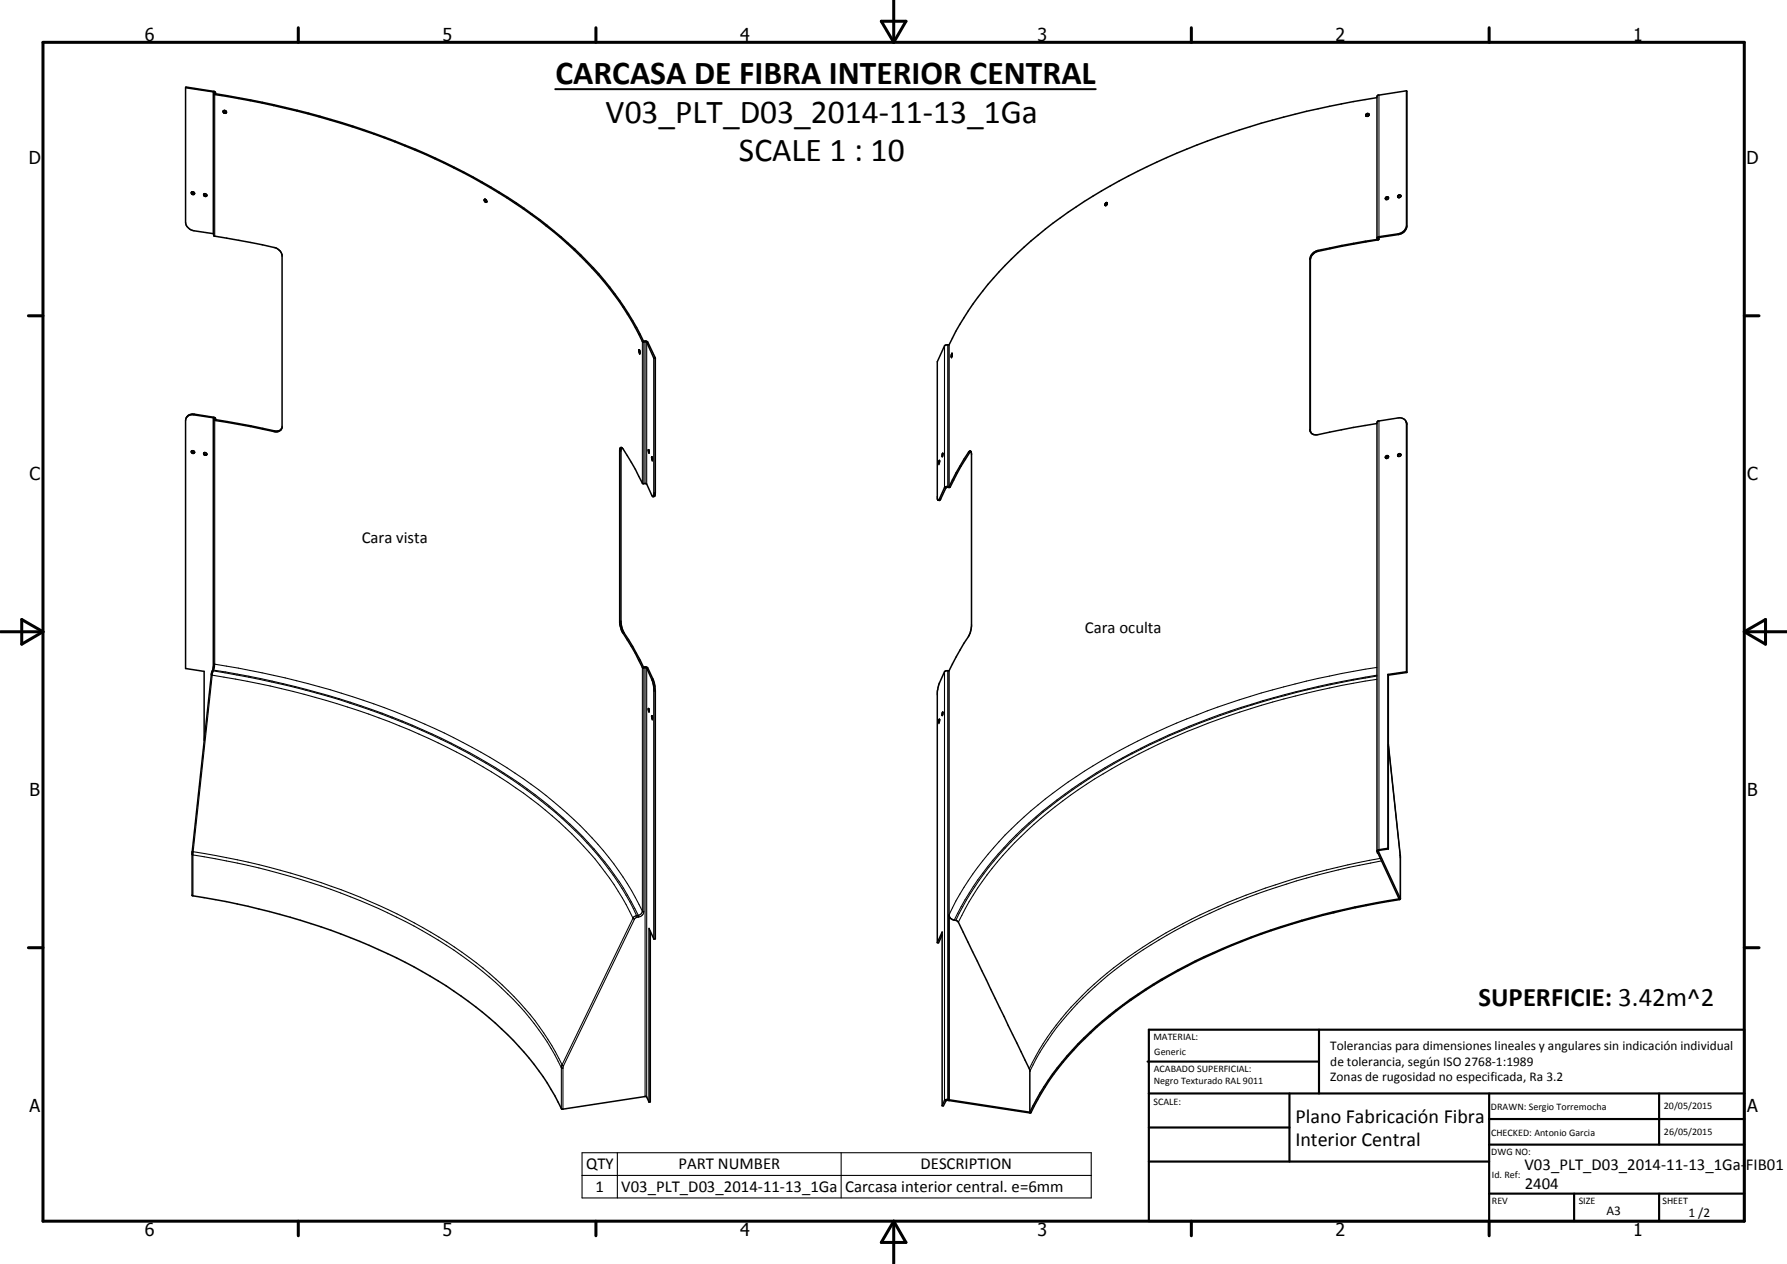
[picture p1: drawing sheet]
<svg xmlns="http://www.w3.org/2000/svg" width="420mm" height="297mm" viewBox="0 0 420 297" stroke-linecap="round" stroke-linejoin="round" font-family="sans-serif">
<g fill="none" stroke="#000" stroke-width=".35">
<path d="M43.6 20.6v31.7a2.27 2.27 0 0 0 2 1.9l4.6 .7M43.6 20.6l6.5 1 .3 .2-.2 .2v33.3l.3 .2a104.8 104.8 0 0 1 14.7 2.9l.6 .5 .5 1-.1 40.8M43.6 20.6l.1-.2 6.7 1.1 .3 .3M50.2 22.1h.1a202.1 202.1 0 0 1 54.2 16.3 116.5 116.5 0 0 1 31.9 21.7 71 71 0 0 1 14.8 20.2l.8 .1 1.7 3.8M50.7 21.8l-.1 .2a186.8 186.8 0 0 1 62.7 20.8 103.1 103.1 0 0 1 30.1 24.7 66.5 66.5 0 0 1 7.9 12.7l.5-.1 .5 .3 1.8 3.7M50.7 21.8v.3M52.5 26a.45 .45 0 0 0 .7 .4M52.5 26.4l.1 .1M53.2 26.5l-.1 .1M53.2 26.2h.1M53.2 26.4a.45 .45 0 0 0-.2-.4 .45 .45 0 0 0-.5 .1 .47 .47 0 0 0 .6 .5M53.2 26.4v.1"/>
<path d="M321.2 26.9a.37 .37 0 0 1 .4-.3 .37 .37 0 0 1 .3 .4 .37 .37 0 0 1-.4 .3l-.4-.1zM321.3 27.3h.1M321.9 26.9l-.6 .1-.1 .3M323.8 22.9a189.1 189.1 0 0 0-58.5 18.5 104.1 104.1 0 0 0-34.3 27l-2.3 3.1-2.1 3.2-1.9 3.2-1.6 3.2M330.7 21.3l.1 31.9a2.22 2.22 0 0 1-2 1.9l-4.6 .7M330.7 21.3v31.7a2.17 2.17 0 0 1-2 1.9l-4.5 .7-.4 .4M330.7 21.3l-6.6 1.1-.3 .2v33.4M45 45.1l.4 .5 .4-.1M45.1 45.1l.5 .1 .2 .2-.1 .2-.5 .1-.2-.2zM48 45.6l.1 .3h.5M48 45.6l.2-.1 .4 .2v.4l-.3 .1-.3-.2zM114 46.8l-.1 .1"/>
<path d="M114.1 46.9l.4 .5M114.1 46.9l.3 .3M114.1 46.9h-.2a.41 .41 0 0 0 .1 .4 .41 .41 0 0 0 .5 .1M114.1 47.5h.1M114.4 47.2l.1 .1M114.5 47.3v.1M259.8 48.3h.1M260.3 48l-.2 .3h-.3M260.3 48h.1M260.3 47.8l-.1-.2a.47 .47 0 0 0-.4 .7M260.3 47.8v.2M260.3 47.8l-.2 .1-.1 .4"/>
<path d="M323.8 56l.1 .3a153.7 153.7 0 0 0-14.6 2.8 2.24 2.24 0 0 0-1.3 1.6v40.4a1.44 1.44 0 0 0 1.9 1.1l8.3-1.7 5.6-1M324.2 55.8v.5l-.3 .1a132.9 132.9 0 0 0-14.7 2.9 2.1 2.1 0 0 0-1.1 1.7l.1 40.6M324.2 55.8l-.1 .2 .1 .2M326.5 46.5h-.5l-.2 .3M328.6 46.1l.4-.3 .4 .2a.38 .38 0 0 1-.4 .4 .38 .38 0 0 1-.4-.3zM329.4 46.1l-.5-.1-.2 .4M43.8 98.3l.4-.6 1.1-.4 4.9 .7 .5 .3M43.8 98.3l-.2 .5v58.3l4.4 .7v16.2M43.8 98.3l.6-.6 .8-.2 4.9 .7 .3 .1-.2 .3v57.8l-.5 2-4.5 41.8v10.2a165.2 165.2 0 0 1 54.1 17.9 85.5 85.5 0 0 1 28.4 24.7l2.8 4.5 1.6 3.1 19.7-3 .2 .2 .6 1.2M50.2 98.6l14.3 2.8a1.48 1.48 0 0 0 1.7-.7M50.7 98.3l-.1 .3 8.4 1.5 5.8 1.2 1-.2 .4-.4M50.7 98.3v.3"/>
<path d="M150.3 82.3l.1 .7M150.3 82.2v.1M150.3 82.8h.1M150.3 82.2l.1 .2M150.4 82.4h.1M150.4 82.4v.6M150.4 83h.1M153.7 84.2v32.1l-.1 .4M154.1 84.1v31.7l-.2 .8-.3 .1M154.1 84.1l-.4 .1M223.1 81.1h-.6l-.4 .2-1.7 3.7v32.2l.2 .4M223.1 81.1v33.3"/>
<path d="M223.8 83.1h.1M223.8 83.1l-.1 .7zM223.8 83.7h.1M330.6 99l.2 .7v58.3M45 106l.4 .4 .4-.1M45.1 106h.5l.2 .2-.1 .3-.6-.1zM48 106.4l.1 .4h.5M48 106.4l.2-.1 .4 .3v.3l-.6-.1zM146.2 105.2l-.2 .4v40.7l.5 2 2.2 3.6 2.6 4.9 .5-.1 .5 .3 1.5 3.4 .3 1.9v58.3l-.4 .1M151.9 113.7h-.7a67 67 0 0 0-4.9-8.5 .38 .38 0 0 0-.5 .1 .38 .38 0 0 0-.1 .4v41l.6 1.8 3.1 5 1.6 3.3 1 .2 1.4 3.1 .3 1.7v58.9M151.9 113.7h.1M152 113.7l1.3 2.8 .3 .2"/>
<path d="M152.4 105.7h.2v.7zM152.6 106.4v.1M153.2 107.4l.2 .7zM220.8 108.2v.8zM221.5 107.3h.1M221.6 107.2v-.7l-.1 .8M222.4 114.6l-1.2 2.7-.3 .3h-.3M222.5 114.6h-.1M223.1 114.4a51 51 0 0 1 4.7-8.3l.4-.1 .2 .6v40.6l-.5 2-2.2 3.6-2.6 4.8M223.1 114.4l-.6-.1-.4 .3-1.5 3M228 106l-.1 .1M228.2 106.1l-2.2 3.5-2.6 4.8-.9 .2"/>
<path d="M326.4 107.2l.1 .1M326.4 107.2l-.4 .1-.2 .4M329.4 106.8l-.3-.2-.3 .1-.2 .2 .1 .3M329.4 106.8l-.2 .4h-.5M329.4 106.8h-.5l-.2 .4M223.1 157.6h-.6l-.4 .3-1.3 2.8-.4 1.9v58.9M223.1 157.6v100.8M326.3 158.5v40.8M326.3 158.5l.1 .2M326.4 158.7v40.8M330.7 157.9v-58.3a1.5 1.5 0 0 0-2-1.4l-4.6 .7-.3 .3v100.8M330.7 157.9l-4.4 .6"/>
<path d="M330.7 157.9l.1 .1M330.8 158l-4.4 .7M152.4 166.5h.2v.8zM152.6 167.3h.1M153.2 168.2l.2 .8zM220.8 169.1l.1 .1-.1 .6zM221.5 168.1h.1M221.6 168.1v-.8l-.1 .8M326.4 174.9l2.9 26.2-.1 10.2a165.5 165.5 0 0 0-54 17.9 84.7 84.7 0 0 0-28.5 24.7l-4.4 7.6-19.6-2.9h-.2l-.7 1.3-.3-.1M326.3 199.3l-2.2 .4-.3 .3 5.2 11.2a160.8 160.8 0 0 0-56 19 81.4 81.4 0 0 0-27.5 25.2l-3.4 6M326.3 199.3l.1 .2M326.4 199.5l-2.3 .5 5.2 11.2"/>
<path d="M152.9 218.8v40.2h-.3M221.5 219.7l-.8 1.9-.3-.1M223.1 215a1.71 1.71 0 0 0 1.8 1.3l.4 .4 16.8 34.6v10.1M153.7 220.7l-1.1-2.5v40.8M220.4 221.5l1.1-2.5v40.8M223.1 258.4h-.4l-.5 .1-.7 1.3M223.1 258.4l19 3"/>
<circle cx="326.1" cy="46.6" r=".34"/>
<circle cx="326.1" cy="107.4" r=".35"/>
</g>
<g fill="#000">
<circle cx="150.3" cy="82.2" r=".18"/>
<circle cx="150.4" cy="82.9" r=".18"/>
<circle cx="150.4" cy="83" r=".18"/>
<circle cx="223.7" cy="83.7" r=".18"/>
<circle cx="223.7" cy="83.8" r=".18"/>
<circle cx="223.8" cy="83.1" r=".18"/>
<circle cx="152.5" cy="105.7" r=".18"/>
<circle cx="153.4" cy="108.1" r=".18"/>
<circle cx="220.8" cy="109" r=".18"/>
<circle cx="220.9" cy="108.2" r=".18"/>
<circle cx="152.5" cy="166.5" r=".18"/>
<circle cx="153.4" cy="169" r=".18"/>
<circle cx="220.8" cy="169.8" r=".18"/>
<circle cx="220.9" cy="169" r=".18"/>
<circle cx="323.9" cy="200.3" r=".18"/>
<circle cx="223.1" cy="258.4" r=".18"/>
</g>
<g fill="none" stroke="#000" stroke-width=".25">
<path d="M50.1 21.6v33.3M50.5 22.2v33.3M50.6 21.8v.2M324.2 22.4v33.2M309.9 58.8l.1 .3M324.1 55.9v.1M324.2 55.9v.3M328.7 54.9l.1 .2M330.7 53l.1 .2M308 60.9l.1 .2M45.7 97.3l-.1 .2M50.1 98.2v58.8"/>
<path d="M50.5 98.8v57.3M50.6 98.5v.1M151 80.3v33.2M151.4 80.4v33.3M151.7 80.3v33.3M152 80.4v33.3M222.1 81.3v33.3M222.8 81v33.3M324.2 98.9v100.8M330.7 99.6l.1 .1M64.5 101.3v.1M146 106h-.3"/>
<path d="M154.1 115.8l-.4 .1M220.9 117.2l.3 .1M227.7 106.3h.3M308 100.9l.1 .2M49.7 158.6l.2 .1M49.9 158.7a182.4 182.4 0 0 1 61.6 20.3 99.6 99.6 0 0 1 29.5 24.3 79.1 79.1 0 0 1 8 12.7h.2M49.9 158.7l-4.5 41.5M50.1 157.6l-.2 1.1M50.1 157.6l-.2 .2M50.1 157.6a189.3 189.3 0 0 1 60 19.4 106.6 106.6 0 0 1 30.6 24.1 62.1 62.1 0 0 1 9 14.1M50.2 157.5l-.1 .1M50.2 157.5l-.3 .1"/>
<path d="M50.2 157.5a185 185 0 0 1 62.2 20.5 99.9 99.9 0 0 1 31 26l3.2 4.7 3.5 6.4M50.2 156l.3 .1M50.5 156.1a191.6 191.6 0 0 1 56.2 17.3 108.9 108.9 0 0 1 33.9 25 70.5 70.5 0 0 1 10.6 15.8h.2M50.5 156.1l-.3 1.4M146 146h-.3M146.7 148.7l-.2 .1M151 156.8v57.3l-.3 .7-.6 .3M151.4 157v57.2M151.7 156.9v100.8M152 157v100.8M153.5 159.6h-.3M222.1 157.9v100.7"/>
<path d="M222.8 157.6v100.8M323.8 156.8a187.9 187.9 0 0 0-60.6 19.6 107.6 107.6 0 0 0-29.6 22.9 66.4 66.4 0 0 0-10.5 15.7M323.8 158.7a192.2 192.2 0 0 0-55.6 17.2 110.9 110.9 0 0 0-33.5 24.8 67.6 67.6 0 0 0-10.3 15.5M323.8 158.9a189.4 189.4 0 0 0-59.7 19.3 104.5 104.5 0 0 0-31.6 25.6 65.8 65.8 0 0 0-7.8 12.5M323.8 159.6a179.9 179.9 0 0 0-62.4 21 95.7 95.7 0 0 0-30.4 26.5l-3.1 4.8-2.6 4.8M154.1 162.3l-.4 .1M326.4 174.9l2.8 26.1M324.1 199.9v.2M45.2 200.7v.1a167.5 167.5 0 0 1 52.1 16.8 90.2 90.2 0 0 1 28.3 22.9 65.1 65.1 0 0 1 6.5 10.5h.3M45.2 200.1l.2 .1M45.4 200.2a158.1 158.1 0 0 1 55.9 18.9 82 82 0 0 1 26.5 23.6l1.9 3 2.5 4.6 .3 .1M45.4 200.2v10.3"/>
<path d="M149.2 216l-16.7 34.4M149.7 215.2l.1 .4M149.7 215.2l-.7 .2-.2 .4-16.7 34.6-.1 10.1M149.8 215.6l-.6 .4M150.1 215.1v.4M150.1 215.1l-.4 .1M150.1 215.5l-.3 .1M151.4 214.2l-.4 .9-.9 .4M324.6 201.7a155.3 155.3 0 0 0-52.3 18.6 80.5 80.5 0 0 0-27 24.9l-3.3 6M324.8 202.3a158.9 158.9 0 0 0-50.4 17.5 85.5 85.5 0 0 0-27 23.1 52.9 52.9 0 0 0-5.3 8.9M329.2 201h.1M329.2 201l.1 10.2"/>
<path d="M132.5 250.4l-.1 .3v9.9M136.9 270.9h119.7v10.6h-119.7zM136.9 276.2h119.7M145.1 270.9v10.6M197.8 270.9v10.6"/>
</g>
<path d="M130.5 21h127.1" fill="none" stroke="#000" stroke-width=".46"/>
<g fill="none" stroke="#000" stroke-width=".71">
<path d="M10.1 9.9h400v277.1h-400zM70.1 6.5v3.4M140.1 6.5v3.4M207.2 5h5.8l-2.9 4.9zM210.1 0v9.9M280.1 6.5v3.4M350.1 6.5v3.4M6.7 74.2h3.4M410.1 74.2h3.5M.1 148.5h10M5.1 145.6l5 2.9-5 2.9zM410.1 148.5h10"/>
<path d="M410.1 148.5l5-2.9v5.8zM6.7 222.7h3.4M410.1 222.7h3.5M70.1 287v3.4M140.1 287v3.4M210.1 287v10M210.1 287l2.9 5h-5.8zM280.1 287v3.4M350.1 287v3.4"/>
</g>
<g fill="none" stroke="#000" stroke-width=".51">
<path d="M269.8 249.5h40.3M270.1 242h140v45h-140zM270.1 257h140M303.2 257v16M310.1 242v15M350.1 257v30M390.1 257v12M270.1 265h33.1M270.1 273h80M350.1 269h60M350.1 263h60M350.1 280.5h60"/>
<path d="M370.1 280.5v6.5M390.1 280.5v6.5"/>
</g>
<g font-size="7.9">
<text x="130.6" y="19.9">CARCASA DE FIBRA INTERIOR CENTRAL</text>
<text x="142.4" y="28.9">V03_PLT_D03_2014-11-13_1Ga</text>
<text x="173.7" y="37.8">SCALE 1 : 10</text>
</g>
<text font-size="6.3" x="347.6" y="236.5">SUPERFICIE: 3.42m^2</text>
<g font-size="4.7">
<text x="304.6" y="263.9">Plano Fabricación Fibra</text>
<text x="304.6" y="269.3">Interior Central</text>
</g>
<g font-size="4.2">
<text x="34" y="9.6">6</text>
<text x="104" y="9.6">5</text>
<text x="174" y="9.6">4</text>
<text x="244" y="9.6">3</text>
<text x="314" y="9.6">2</text>
<text x="384" y="9.6">1</text>
<text x="6.8" y="38.7">D</text>
<text x="410.6" y="38.7">D</text>
<text x="7" y="112.9">C</text>
<text x="410.8" y="112.9">C</text>
<text x="7" y="187.1">B</text>
<text x="410.8" y="187.1">B</text>
<text x="7" y="261.4">A</text>
<text x="410.8" y="261.4">A</text>
<text x="34" y="290.4">6</text>
<text x="104" y="290.4">5</text>
<text x="174" y="290.4">4</text>
<text x="244" y="290.4">3</text>
<text x="314" y="290.4">2</text>
<text x="384" y="290.4">1</text>
</g>
<g font-size="3.9">
<text x="85" y="127.7">Cara vista</text>
<text x="255" y="148.8">Cara oculta</text>
<text x="137.8" y="274.8">QTY</text>
<text x="159.5" y="274.8">PART NUMBER</text>
<text x="216.4" y="274.8">DESCRIPTION</text>
<text x="358.5" y="275">V03_PLT_D03_2014-11-13_1Ga-FIB01</text>
<text x="140" y="280.1">1</text>
<text x="146.1" y="280.2">V03_PLT_D03_2014-11-13_1Ga</text>
<text x="198.7" y="280.2">Carcasa interior central. e=6mm</text>
<text x="358.5" y="279.4">2404</text>
</g>
<g font-size="3.1">
<text x="312.7" y="246.8">Tolerancias para dimensiones lineales y angulares sin indicación individual</text>
<text x="312.7" y="250.4">de tolerancia, según ISO 2768-1:1989</text>
<text x="312.7" y="254">Zonas de rugosidad no especificada, Ra 3.2</text>
<text x="377.7" y="285.6">A3</text>
<text x="397" y="285.9">1 /2</text>
</g>
<g font-size="2.4">
<text x="271.2" y="244.4">MATERIAL:</text>
<text x="271.3" y="252">ACABADO SUPERFICIAL:</text>
<text x="271.4" y="247.9">Generic</text>
<text x="271.3" y="254.6">Negro Texturado RAL 9011</text>
<text x="271.2" y="259.7">SCALE:</text>
<text x="350.6" y="260.8">DRAWN: Sergio Torremocha</text>
<text x="391.2" y="260.6">20/05/2015</text>
<text x="350.6" y="267">CHECKED: Antonio Garcia</text>
<text x="391.2" y="266.7">26/05/2015</text>
<text x="350.6" y="271.4">DWG NO:</text>
<text x="350.8" y="276.9">Id. Ref:</text>
<text x="350.8" y="282.8">REV</text>
<text x="371.2" y="282.9">SIZE</text>
<text x="390.9" y="282.9">SHEET</text>
</g>
</svg>
